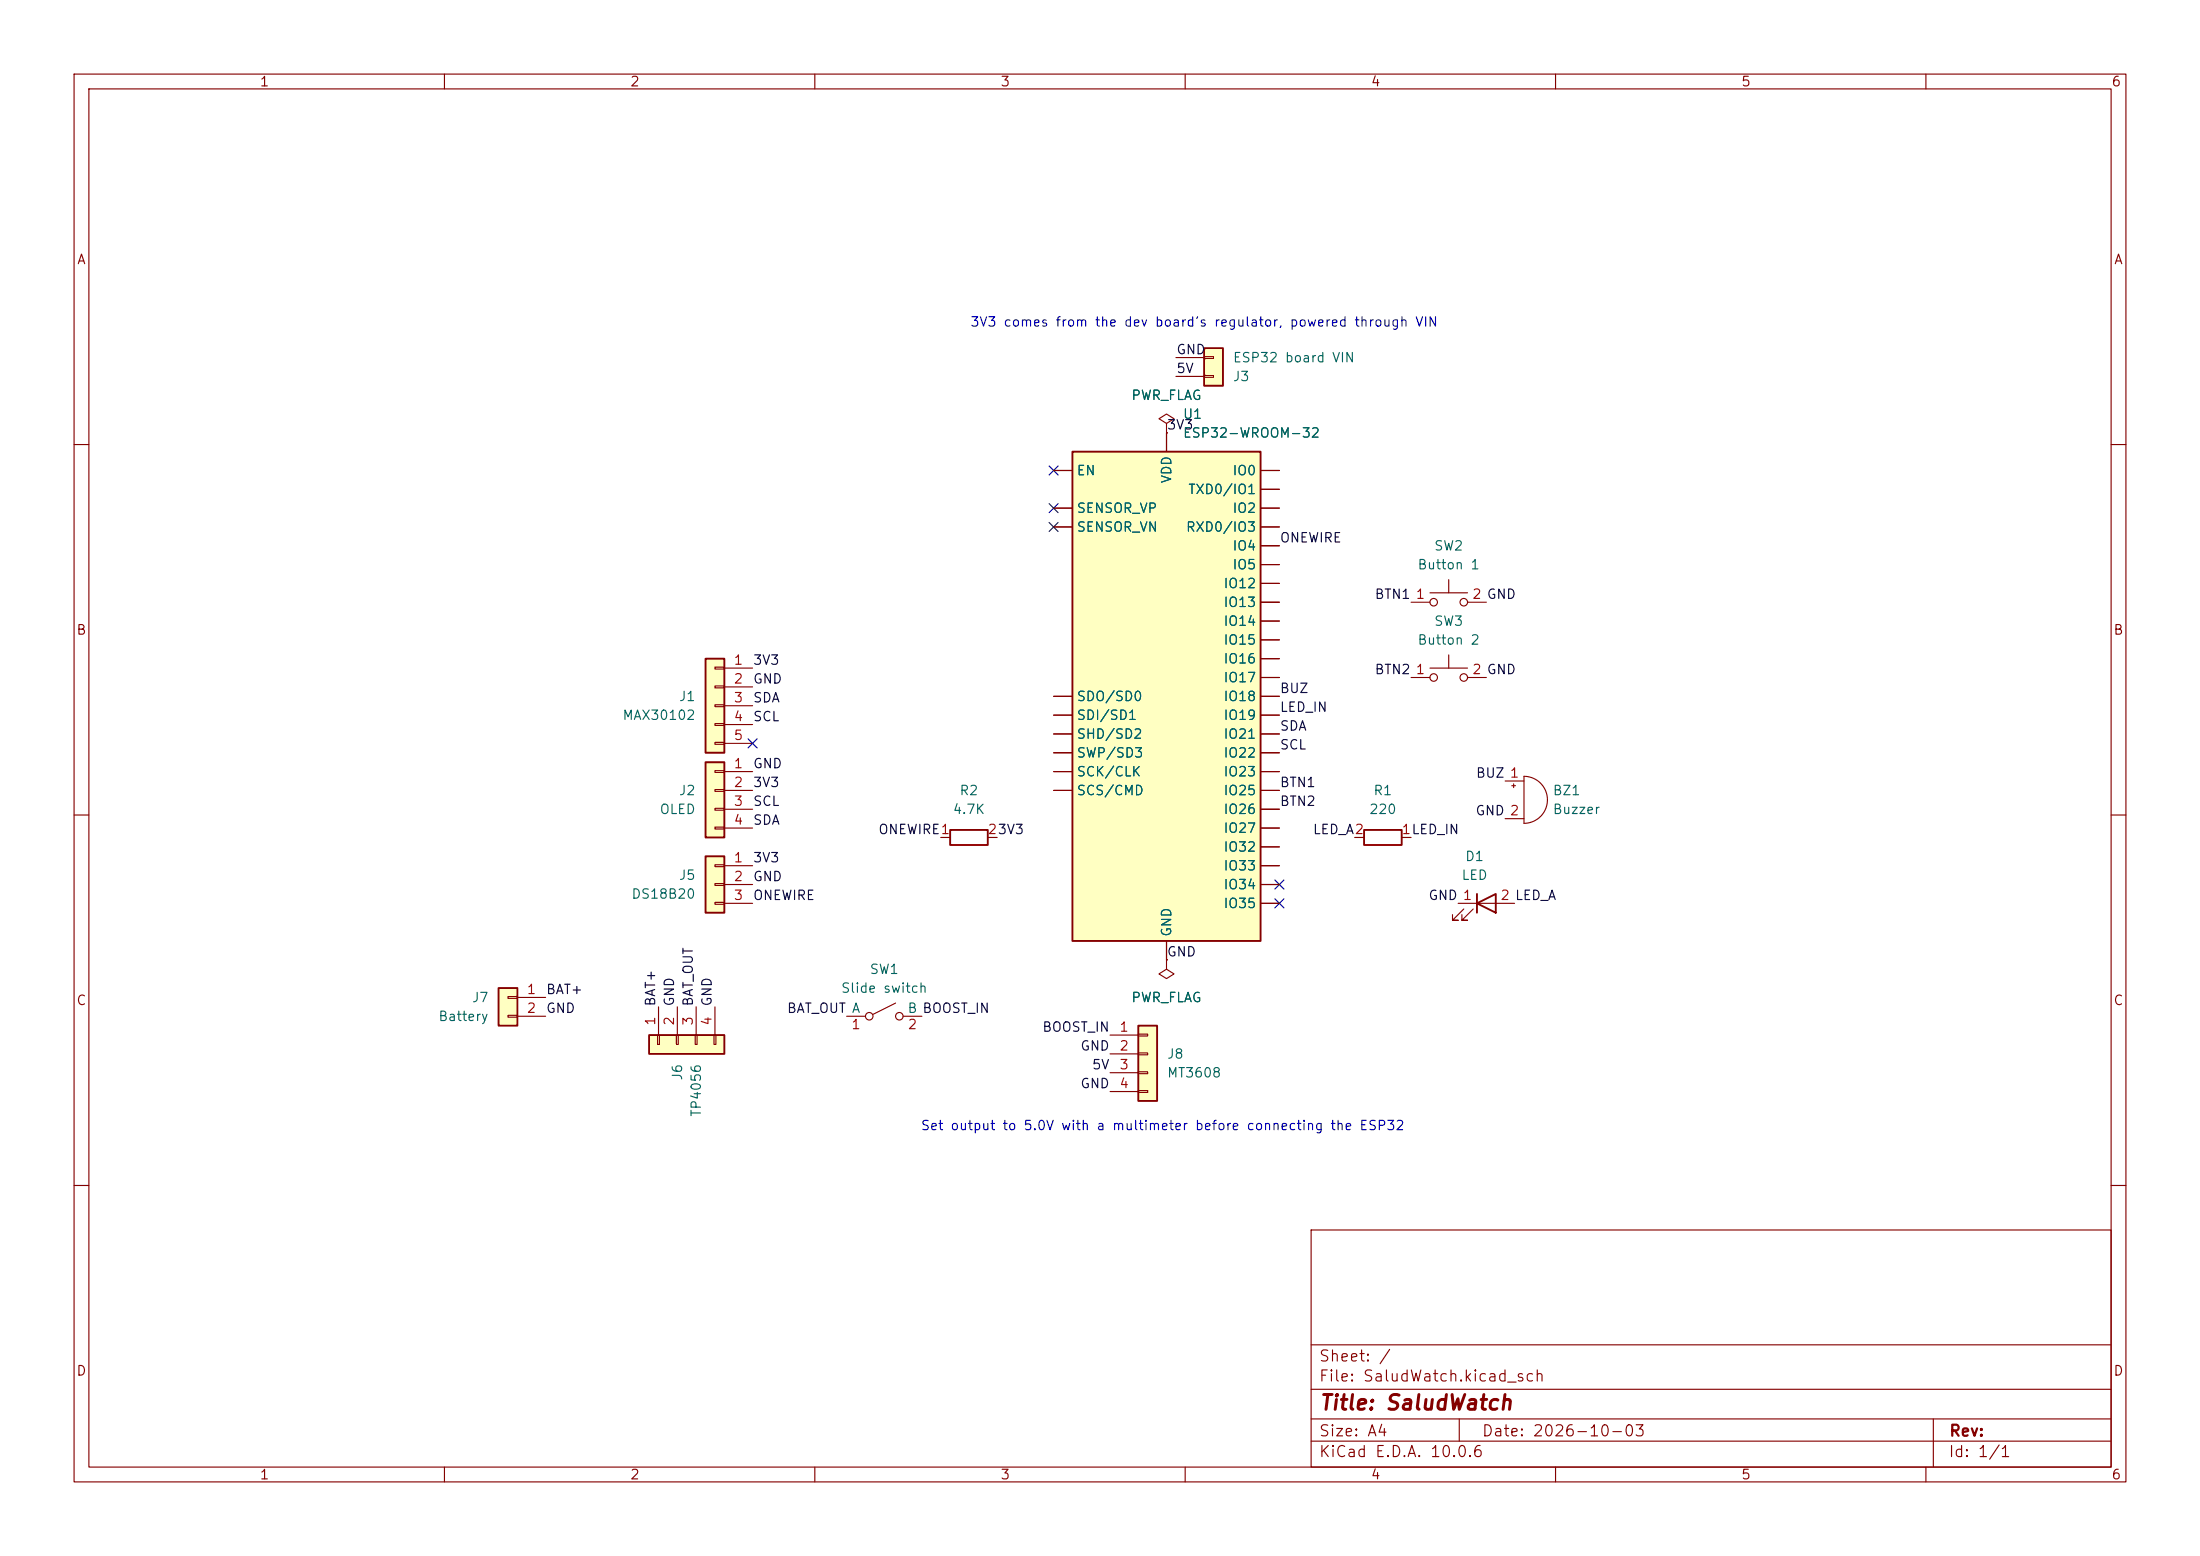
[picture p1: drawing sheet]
<svg xmlns="http://www.w3.org/2000/svg" width="297mm" height="210mm" viewBox="0 0 297 210" stroke-linecap="round" stroke-linejoin="round" font-family="sans-serif">
<g fill="none" stroke="#840000" stroke-width=".15">
<path d="M10 10h277v190h-277zM12 12h273v186h-273zM60 10v2M110 10v2M160 10v2M210 10v2M260 10v2M10 60h2M285 60h2M10 110h2M285 110h2M196.8 121.9h7.7"/>
<path d="M197.6 122.7l-1.5 1.5h.7h-.7v-.8M198.9 122.7l-1.5 1.5h.7h-.7v-.8M10 160h2M177 166h108v32h-108zM285 160h2M60 198v2M110 198v2M160 198v2M177 194.5h108M177 191.5h108M177 187.5h108M177 181.5h108"/>
<path d="M197 191.5v3M210 198v2M260 198v2M261 191.5v6.5"/>
</g>
<path d="M199.4 121.9l2.5-1.2v2.5zM199.4 120.7v2.5" fill="none" stroke="#840000" stroke-width=".25"/>
<path d="M153.7 138.4h2.5v10.2h-2.5z" fill="#ffffc2"/>
<path d="M153.7 138.4h2.5v10.2h-2.5z" fill="none" stroke="#840000" stroke-width=".25"/>
<path d="M149.9 139.7h3.8M153.7 139.6h1.2v.2h-1.2zM149.9 142.2h3.8M149.9 144.8h3.8M149.9 147.3h3.8M153.7 142.1h1.2v.3h-1.2zM153.7 144.7h1.2v.2h-1.2zM153.7 147.2h1.2v.2h-1.2z" fill="none" stroke="#840000" stroke-width=".15"/>
<path d="M95.2 115.6h2.6v7.6h-2.6z" fill="#ffffc2"/>
<path d="M95.2 115.6h2.6v7.6h-2.6z" fill="none" stroke="#840000" stroke-width=".25"/>
<path d="M96.5 116.7h1.3v.3h-1.3zM96.5 119.3h1.3v.2h-1.3zM97.8 116.8h3.8M97.8 119.4h3.8M96.5 121.8h1.3v.2h-1.3zM97.8 121.9h3.8" fill="none" stroke="#840000" stroke-width=".15"/>
<path d="M95.2 102.9h2.6v10.1h-2.6z" fill="#ffffc2"/>
<path d="M95.2 102.9h2.6v10.1h-2.6zM128.3 112h5v2h-5zM184.1 112h5.1v2h-5.1z" fill="none" stroke="#840000" stroke-width=".25"/>
<g fill="none" stroke="#840000" stroke-width=".15">
<path d="M157.5 57.2l1-.7-1-.6-1 .6 1 .7v1.2M157.5 58.4h.1M96.5 104h1.3v.3h-1.3zM96.5 106.6h1.3v.2h-1.3zM96.5 109.1h1.3v.2h-1.3zM96.5 111.6h1.3v.3h-1.3zM97.8 104.1h3.8M97.8 106.7h3.8M97.8 109.2h3.8M97.8 111.8h3.8M127 113h1.3M133.3 113h1.3"/>
<path d="M182.9 113h1.2M189.2 113h1.3M114.3 137.2h2.5M120.9 135.4l-3 1.5M121.9 137.2h2.6"/>
<circle cx="117.3" cy="137.2" r=".51"/>
<circle cx="121.4" cy="137.2" r=".51"/>
</g>
<path d="M144.8 61h25.4v66h-25.4z" fill="#ffffc2"/>
<path d="M144.8 61h25.4v66h-25.4z" fill="none" stroke="#840000" stroke-width=".25"/>
<g fill="none" stroke="#840000" stroke-width=".15">
<path d="M157.5 58.4v2.6M142.2 63.5h2.6M142.2 68.6h2.6M142.2 71.1h2.6M170.2 63.5h2.5M170.2 68.6h2.5M170.2 71.1h2.5M170.2 78.7h2.5M170.2 73.7h2.5M170.2 76.2h2.5M170.2 66h2.5M142.2 99.1h2.6"/>
<path d="M142.2 94h2.6M142.2 96.5h2.6M170.2 83.8h2.5M170.2 81.3h2.5M170.2 99.1h2.5M170.2 94h2.5M170.2 96.5h2.5M170.2 86.4h2.5M170.2 88.9h2.5M170.2 91.4h2.5M190.5 91.4h2.5M193 90.2h5.1"/>
<path d="M195.6 88.4v1.8M198.1 91.4h2.6M142.2 106.7h2.6M142.2 101.6h2.6M142.2 104.1h2.6M170.2 119.4h2.5M170.2 114.3h2.5M170.2 116.8h2.5M170.2 106.7h2.5M170.2 109.2h2.5M170.2 111.8h2.5M170.2 101.6h2.5"/>
<path d="M170.2 104.1h2.5M203.2 105.4h2.5M203.2 110.5h2.5M204.1 106h.5M204.3 105.8v.5M205.7 104.8a3.2 3.2 0 0 1 3.2 3.2 3.2 3.2 0 0 1-3.2 3.1zM157.5 127v2.5M170.2 121.9h2.5"/>
<circle cx="193.5" cy="91.4" r=".51"/>
<circle cx="197.6" cy="91.4" r=".51"/>
</g>
<path d="M162.6 47h2.5v5.1h-2.5z" fill="#ffffc2"/>
<path d="M162.6 47h2.5v5.1h-2.5z" fill="none" stroke="#840000" stroke-width=".25"/>
<g fill="none" stroke="#840000" stroke-width=".15">
<path d="M158.7 50.8h3.9M158.7 48.3h3.9M162.6 50.7h1.2v.2h-1.2zM162.6 48.1h1.2v.3h-1.2zM195.6 78.2v1.8M190.5 81.3h2.5M193 80h5.1M198.1 81.3h2.6M157.5 129.5v1.3l-1 .6 1 .7 1-.7-1-.6M157.5 129.5h.1"/>
<circle cx="193.5" cy="81.3" r=".51"/>
<circle cx="197.6" cy="81.3" r=".51"/>
</g>
<path d="M95.2 88.9h2.6v12.7h-2.6z" fill="#ffffc2"/>
<path d="M95.2 88.9h2.6v12.7h-2.6z" fill="none" stroke="#840000" stroke-width=".25"/>
<path d="M96.5 90h1.3v.3h-1.3zM96.5 92.6h1.3v.2h-1.3zM96.5 95.1h1.3v.3h-1.3zM96.5 97.7h1.3v.2h-1.3zM97.8 90.2h3.8M97.8 92.7h3.8M97.8 95.3h3.8M97.8 97.8h3.8M96.5 100.2h1.3v.3h-1.3zM97.8 100.3h3.8" fill="none" stroke="#840000" stroke-width=".15"/>
<path d="M67.3 133.4h2.5v5h-2.5z" fill="#ffffc2"/>
<path d="M67.3 133.4h2.5v5h-2.5z" fill="none" stroke="#840000" stroke-width=".25"/>
<path d="M68.6 134.5h1.2v.2h-1.2zM68.6 137h1.2v.3h-1.2zM69.8 134.6h3.9M69.8 137.2h3.9" fill="none" stroke="#840000" stroke-width=".15"/>
<path d="M87.6 139.7h10.2v2.5h-10.2z" fill="#ffffc2"/>
<path d="M87.6 139.7h10.2v2.5h-10.2z" fill="none" stroke="#840000" stroke-width=".25"/>
<g fill="none" stroke="#840000" stroke-width=".15">
<path d="M157.5 58.4h.1M157.5 58.4v2.6M142.2 63.5h2.6M142.2 68.6h2.6M142.2 71.1h2.6M170.2 63.5h2.5M170.2 68.6h2.5M170.2 71.1h2.5M170.2 78.7h2.5M170.2 73.7h2.5M170.2 76.2h2.5M170.2 66h2.5"/>
<path d="M142.2 99.1h2.6M142.2 94h2.6M142.2 96.5h2.6M170.2 83.8h2.5M170.2 81.3h2.5M170.2 99.1h2.5M170.2 94h2.5M170.2 96.5h2.5M170.2 86.4h2.5M170.2 88.9h2.5M170.2 91.4h2.5M142.2 106.7h2.6"/>
<path d="M142.2 101.6h2.6M142.2 104.1h2.6M170.2 119.4h2.5M170.2 114.3h2.5M170.2 116.8h2.5M170.2 106.7h2.5M170.2 109.2h2.5M170.2 111.8h2.5M170.2 101.6h2.5M170.2 104.1h2.5M88.8 139.7h.2v1.3h-.2zM88.9 135.9v3.8"/>
<path d="M91.3 139.7h.3v1.3h-.3zM91.4 135.9v3.8M93.9 139.7h.2v1.3h-.2zM94 135.9v3.8M96.4 139.7h.2v1.3h-.2zM96.5 135.9v3.8M157.5 129.5h.1M157.5 127v2.5M170.2 121.9h2.5"/>
</g>
<path d="M141.6 70.5l1.2 1.2M141.6 62.9l1.2 1.2M141.6 68l1.2 1.2M142.8 70.5l-1.2 1.2M142.8 62.9l-1.2 1.2M142.8 68l-1.2 1.2M101 99.7l1.2 1.2M102.2 99.7l-1.2 1.2M172.1 118.8l1.2 1.2M173.3 118.8l-1.2 1.2M172.1 121.3l1.2 1.2M173.3 121.3l-1.2 1.2" fill="none" stroke="#000084" stroke-width=".15"/>
<text font-size="2" fill="#840000" x="178" y="190.8">Title: SaludWatch</text>
<g font-size="1.5" fill="#840000">
<text x="178" y="184.1">Sheet: /</text>
<text x="178" y="186.8">File: SaludWatch.kicad_sch</text>
<text x="178" y="197">KiCad E.D.A. 10.0.6</text>
<text x="178" y="194.2">Size: A4</text>
<text x="200" y="194.2">Date: 2026-10-03</text>
<text x="263" y="197">Id: 1/1</text>
<text x="263" y="194.2">Rev:</text>
</g>
<g font-size="1.3" fill="#840000">
<text x="35" y="12">1</text>
<text x="85" y="12">2</text>
<text x="135" y="12">3</text>
<text x="185" y="12">4</text>
<text x="235" y="12">5</text>
<text x="285" y="12">6</text>
<text x="10.3" y="36">A</text>
<text x="285.3" y="36">A</text>
<text x="10.2" y="86">B</text>
<text x="285.2" y="86">B</text>
<text x="10.2" y="136">C</text>
<text x="285.2" y="136">C</text>
<text x="10.2" y="186">D</text>
<text x="285.2" y="186">D</text>
<text x="35" y="200">1</text>
<text x="85" y="200">2</text>
<text x="135" y="200">3</text>
<text x="185" y="200">4</text>
<text x="235" y="200">5</text>
<text x="285" y="200">6</text>
</g>
<g font-size="1.3" fill="#0000c2">
<text x="130.9" y="44.4">3V3 comes from the dev board's regulator, powered through VIN</text>
<text x="124.2" y="152.9">Set output to 5.0V with a multimeter before connecting the ESP32</text>
</g>
<g font-size="1.3" fill="#0f0f0f">
<text x="158.7" y="48.1">GND</text>
<text x="158.7" y="50.7">5V</text>
<text x="157.5" y="58.3">3V3</text>
<text x="172.7" y="73.5">ONEWIRE</text>
<text x="185.5" y="81.2">BTN1</text>
<text x="101.6" y="95.1">SDA</text>
<text x="101.6" y="92.6">GND</text>
<text x="101.6" y="90">3V3</text>
<text x="172.7" y="93.9">BUZ</text>
<text x="185.5" y="91.3">BTN2</text>
<text x="101.6" y="97.7">SCL</text>
<text x="172.7" y="98.9">SDA</text>
<text x="172.7" y="101.5">SCL</text>
<text x="172.7" y="96.4">LED_IN</text>
<text x="101.6" y="104">GND</text>
<text x="101.6" y="106.6">3V3</text>
<text x="172.7" y="106.6">BTN1</text>
<text x="199.2" y="105.3">BUZ 1</text>
<text x="101.6" y="109.1">SCL</text>
<text x="101.6" y="111.6">SDA</text>
<text x="118.5" y="112.9">ONEWIRE1</text>
<text x="172.7" y="109.1">BTN2</text>
<text x="177.1" y="112.9">LED_A2</text>
<text x="199.1" y="110.4">GND 2</text>
<text x="101.6" y="119.3">GND</text>
<text x="101.6" y="116.7">3V3</text>
<text x="101.6" y="121.8">ONEWIRE</text>
<text x="192.8" y="121.8">GND 1</text>
<text x="157.5" y="129.4">GND</text>
<text x="73.6" y="137">GND</text>
<text x="73.6" y="134.5">BAT+</text>
<text x="88.8" y="135.9" transform="rotate(-90 88.8 135.9)">BAT+</text>
<text x="91.3" y="135.9" transform="rotate(-90 91.3 135.9)">GND</text>
<text x="93.9" y="135.9" transform="rotate(-90 93.9 135.9)">BAT_OUT</text>
<text x="96.4" y="135.9" transform="rotate(-90 96.4 135.9)">GND</text>
<text x="106.2" y="137">BAT_OUT A</text>
<text x="140.6" y="139.6">BOOST_IN</text>
<text x="145.8" y="142.1">GND</text>
<text x="145.8" y="147.2">GND</text>
<text x="147.3" y="144.7">5V</text>
</g>
<g font-size="1.3" fill="#006464">
<text x="166.4" y="51.8">J3</text>
<text x="166.4" y="49.2">ESP32 board VIN</text>
<text x="152.6" y="54.3">PWR_FLAG</text>
<text x="159.6" y="56.8">U1</text>
<text x="159.6" y="59.4">ESP32-WROOM-32</text>
<text x="145.3" y="64.5">EN</text>
<text x="158.4" y="65.3" transform="rotate(-90 158.4 65.3)">VDD</text>
<text x="166.3" y="64.5">IO0</text>
<text x="145.3" y="69.5">SENSOR_VP</text>
<text x="160.3" y="67">TXD0/IO1</text>
<text x="166.3" y="69.5">IO2</text>
<text x="145.3" y="72.1">SENSOR_VN</text>
<text x="160" y="72.1">RXD0/IO3</text>
<text x="166.3" y="74.6">IO4</text>
<text x="166.3" y="77.2">IO5</text>
<text x="191.3" y="77.2">Button 1</text>
<text x="193.5" y="74.6">SW2</text>
<text x="165.1" y="79.7">IO12</text>
<text x="165.1" y="82.2">IO13</text>
<text x="165.1" y="84.8">IO14</text>
<text x="165.1" y="87.3">IO15</text>
<text x="165.1" y="89.9">IO16</text>
<text x="191.3" y="87.3">Button 2</text>
<text x="193.5" y="84.8">SW3</text>
<text x="91.6" y="94.9">J1</text>
<text x="145.3" y="94.9">SDO/SD0</text>
<text x="165.1" y="92.4">IO17</text>
<text x="165.1" y="94.9">IO18</text>
<text x="83.9" y="97.5">MAX30102</text>
<text x="145.3" y="100">SHD/SD2</text>
<text x="145.3" y="97.5">SDI/SD1</text>
<text x="165.1" y="97.5">IO19</text>
<text x="165.1" y="100">IO21</text>
<text x="91.6" y="107.6">J2</text>
<text x="129.4" y="107.6">R2</text>
<text x="145.3" y="102.6">SWP/SD3</text>
<text x="145.3" y="107.6">SCS/CMD</text>
<text x="145.3" y="105.1">SCK/CLK</text>
<text x="165.1" y="107.6">IO25</text>
<text x="165.1" y="102.6">IO22</text>
<text x="165.1" y="105.1">IO23</text>
<text x="185.3" y="107.6">R1</text>
<text x="209.5" y="107.6">BZ1</text>
<text x="89" y="110.2">OLED</text>
<text x="128.5" y="110.2">4.7K</text>
<text x="165.1" y="110.2">IO26</text>
<text x="165.1" y="112.7">IO27</text>
<text x="184.7" y="110.2">220</text>
<text x="209.5" y="110.2">Buzzer</text>
<text x="91.6" y="119.1">J5</text>
<text x="165.1" y="115.3">IO32</text>
<text x="165.1" y="117.8">IO33</text>
<text x="197.2" y="119.1">LED</text>
<text x="197.7" y="116.5">D1</text>
<text x="85.2" y="121.6">DS18B20</text>
<text x="165.1" y="120.3">IO34</text>
<text x="165.1" y="122.9">IO35</text>
<text x="117.3" y="131.8">SW1</text>
<text x="158.4" y="126.5" transform="rotate(-90 158.4 126.5)">GND</text>
<text x="63.6" y="135.6">J7</text>
<text x="113.4" y="134.3">Slide switch</text>
<text x="122.4" y="137">B BOOST_IN</text>
<text x="152.6" y="135.6">PWR_FLAG</text>
<text x="59.1" y="138.1">Battery</text>
<text x="157.5" y="143.2">J8</text>
<text x="92.4" y="145.9" transform="rotate(-90 92.4 145.9)">J6</text>
<text x="157.5" y="145.7">MT3608</text>
<text x="94.9" y="150.8" transform="rotate(-90 94.9 150.8)">TP4056</text>
</g>
<g font-size="1.3" fill="#a90000">
<text x="191" y="81.1">1</text>
<text x="198.7" y="81.1">2 GND</text>
<text x="99" y="90">1</text>
<text x="99" y="92.6">2</text>
<text x="99" y="95.1">3</text>
<text x="191" y="91.3">1</text>
<text x="198.7" y="91.3">2 GND</text>
<text x="99" y="97.7">4</text>
<text x="99" y="100.2">5</text>
<text x="99" y="104">1</text>
<text x="99" y="106.5">2</text>
<text x="99" y="109.1">3</text>
<text x="99" y="111.6">4</text>
<text x="133.3" y="112.9">23V3</text>
<text x="189.1" y="112.9">1LED_IN</text>
<text x="99" y="116.7">1</text>
<text x="99" y="119.2">2</text>
<text x="99" y="121.8">3</text>
<text x="202.5" y="121.8">2 LED_A</text>
<text x="71" y="134.5">1</text>
<text x="71" y="137">2</text>
<text x="88.8" y="138.5" transform="rotate(-90 88.8 138.5)">1</text>
<text x="91.3" y="138.5" transform="rotate(-90 91.3 138.5)">2</text>
<text x="93.8" y="138.5" transform="rotate(-90 93.8 138.5)">3</text>
<text x="96.4" y="138.5" transform="rotate(-90 96.4 138.5)">4</text>
<text x="114.8" y="139.2">1</text>
<text x="122.5" y="139.2">2</text>
<text x="151" y="139.6">1</text>
<text x="151" y="142.1">2</text>
<text x="151" y="144.6">3</text>
<text x="151" y="147.2">4</text>
</g>
</svg>
